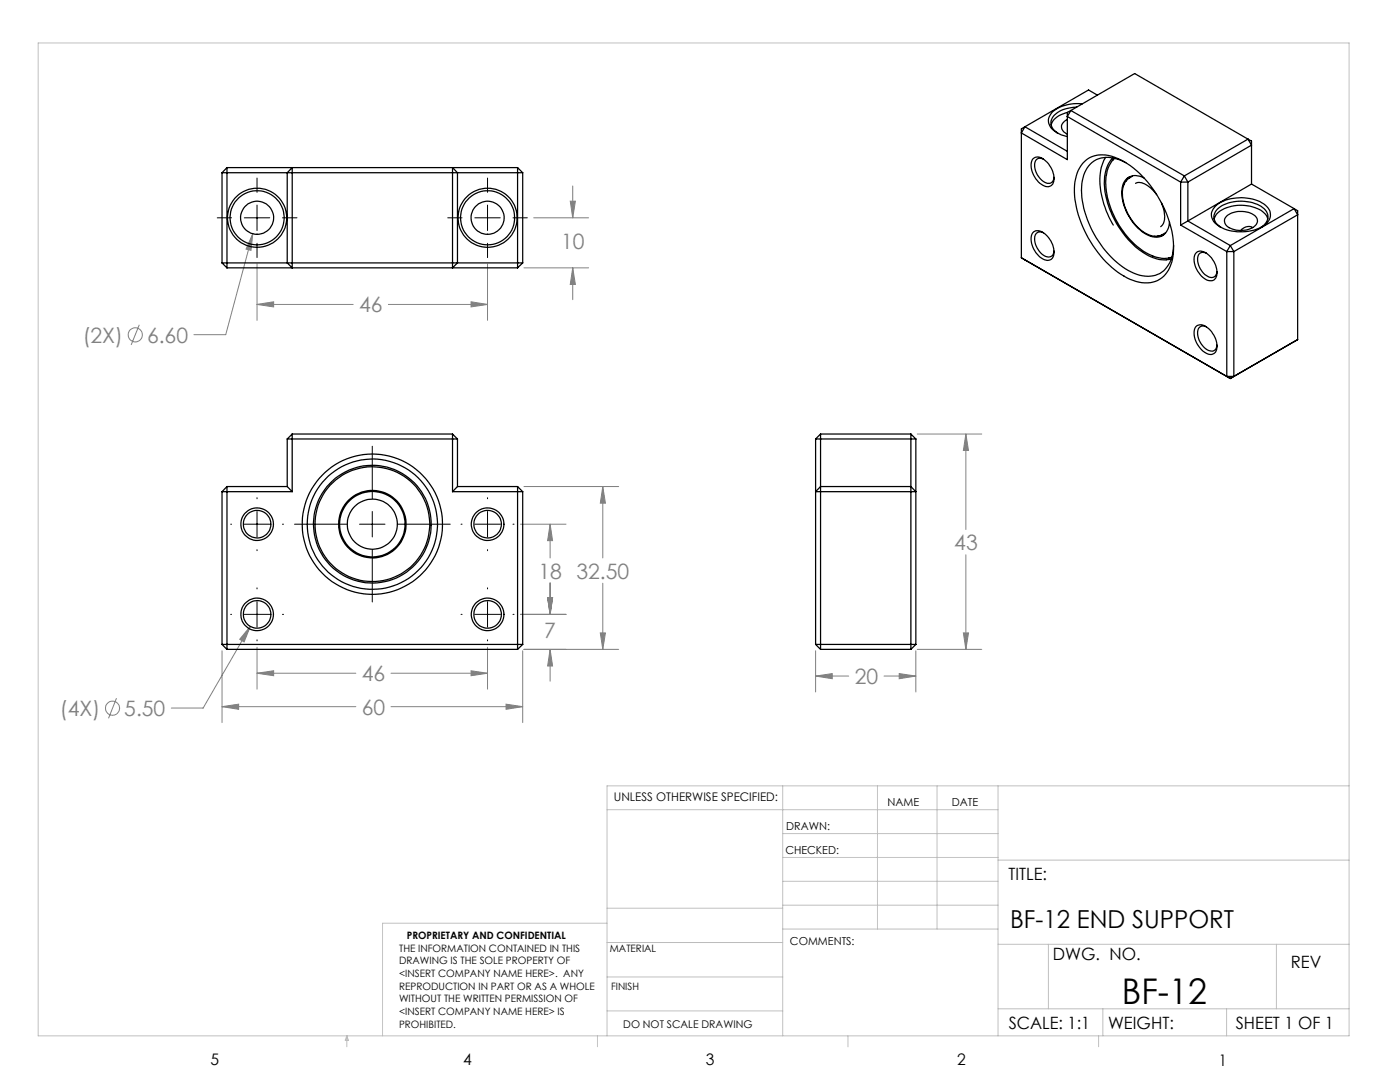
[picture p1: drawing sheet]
<svg xmlns="http://www.w3.org/2000/svg" width="279mm" height="216mm" viewBox="0 0 279 216" stroke-linecap="round" stroke-linejoin="round" font-family="sans-serif">
<g fill="none" stroke="#808080" stroke-width=".2">
<path d="M114.3 37.1v6.4M50.4 46.6l-5.4 20.2h-6.3M50.4 46.6l-.3 3.4-1-.3zM51.3 52.7v11.2M97.3 52.7v11.2M104.6 53.4h12.9M106.5 43.5h11M113.8 40.1h1l-.5 3.4zM114.3 53.4v6.4M114.3 53.4l.5 3.4h-1zM27.8 64.8l-1.6 4M51.3 60.7h19.2"/>
<path d="M51.3 60.7l3.3-.5v1zM77.5 60.7h19.8M94 60.2l3.3 .5-3.3 .5zM104.6 97.1h18.9M120.3 97.1v14.2M120.3 97.1l.5 3.3h-1zM183.1 86.6h12.8M192.8 86.6v19.1M192.8 86.6l.5 3.3h-1zM103.9 104.6h9.1M109.3 119.3h1l-.5 3.3zM109.8 104.6v6.7"/>
<path d="M109.8 116.2v6.4M109.8 104.6l.5 3.3h-1zM120.3 116.4v13.2M192.8 110.7v18.9M23.2 139.3l-1.5 4M44.3 129.9v14.3M50 125l-9.5 16.3h-6.3M50 125l-1.3 3.1-.9-.5zM51.3 129.2v8.3M51.3 134.3h19.7M51.3 134.3l3.3-.5v1zM78 134.3h19.3"/>
<path d="M94 133.8l3.3 .5-3.3 .5zM97.3 129.2v8.3M103.9 122.6h9.1M104.3 129.9v14.3M104.6 129.6h18.9M109.8 129.6v6.3M109.8 129.6l.5 3.3h-1zM119.8 126.3h1l-.5 3.3zM162.8 129.9v8.2M162.8 134.9h6.6M162.8 134.9l3.3-.5v1zM176.4 134.9h6.4"/>
<path d="M179.5 134.4l3.3 .5-3.3 .5zM182.8 129.9v8.2M183.1 129.6h12.8M192.3 126.3h1l-.5 3.3zM44.3 141h26.7M44.3 141l3.3-.5v1zM78 141h26.3M101 140.5l3.3 .5-3.3 .5z"/>
<circle cx="27" cy="66.8" r="1.4"/>
<circle cx="22.5" cy="141.3" r="1.42"/>
</g>
<g fill="none" stroke="#000" stroke-width=".2">
<path d="M51.3 35.5v2.9M97.3 35.5v2.9M43.4 43.5h2.8M48.8 43.5h5M51.3 40.9v5.1M51.3 48.5v2.9M56.4 43.5h2.9M89.4 43.5h2.8M94.8 43.5h5M97.3 40.9v5.1M97.3 48.5v2.9M102.4 43.5h2.8"/>
<path d="M51.3 99.3v.2M74.3 89v10.5M97.3 99.3v.2M46 104.6h.2M48.8 104.6h5M51.3 102.1v5M51.3 109.7v.2M51.3 117.3v.2M56.4 104.6h.2M58.8 104.6h10.4M71.8 104.6h5M74.3 102.1v5"/>
<path d="M74.3 109.7v10.4M79.4 104.6h10.5M92 104.6h.2M94.8 104.6h5M97.3 102.1v5M97.3 109.7v.2M97.3 117.3v.2M102.4 104.6h.2M46 122.6h.2M48.8 122.6h5M51.3 120.1v5M51.3 127.7v.2"/>
<path d="M56.4 122.6h.2M92 122.6h.2M94.8 122.6h5M97.3 120.1v5M97.3 127.7v.2M102.4 122.6h.2"/>
</g>
<g fill="none" stroke="#c0c0c0" stroke-width=".2">
<path d="M7.6 8.6h261.6v198.1h-261.6zM156.2 156.8v49.9M175.1 156.8v28.6M187 156.8v28.6M199.2 156.8v49.9M269.2 156.8h-148.1v49.9M121.1 161.6h78.1M156.2 171.1h43M156.2 166.3h43M156.2 175.9h43M199.2 171.6h70M121.1 194.9h35.1"/>
<path d="M121.1 188.1h35.1M121.1 181.2h35.1M121.1 184.2h-44.8v22.5M156.2 185.4h43M156.2 180.6h43M199.2 188.4h70M209.2 188.4v12.9M254.7 188.4v12.9M69.2 206.7v2.2M69.2 206.7l.3 .9h-.6zM119.2 206.7v2.2M121.1 201.7h35.1"/>
<path d="M169.2 206.7v2.2M199.2 201.3h70M219.3 206.7v2.2M220.1 201.3v5.4M244.8 201.3v5.4"/>
</g>
<path d="M109.8 129.6l.5 3.3h-1zM109.3 119.3h1l-.5 3.3zM109.3 119.3h1l-.5 3.3zM109.8 104.6l.5 3.3h-1zM120.3 97.1l.5 3.3h-1zM119.8 126.3h1l-.5 3.3zM51.3 134.3l3.3-.5v1zM94 133.8l3.3 .5-3.3 .5zM101 140.5l3.3 .5-3.3 .5zM44.3 141l3.3-.5v1zM50 125l-2.2 2.6 .9 .5zM51.3 60.7l3.3-.5v1zM94 60.2l3.3 .5-3.3 .5zM114.3 53.4l.5 3.4h-1zM113.8 40.1h1l-.5 3.4zM50.4 46.6l-1.3 3.1 1 .3zM192.8 86.6l.5 3.3h-1zM192.3 126.3h1l-.5 3.3zM179.5 134.4l3.3 .5-3.3 .5zM162.8 134.9l3.3-.5v1z" fill="#808080"/>
<g fill="none" stroke="#000" stroke-width=".25">
<path d="M219 19l-1.8-1-12.7 7.3M44.3 34.5v18M44.3 34.5h60M45.3 33.4v20M45.3 33.4h58M45.3 33.4l-1 1.1M58.3 33.4v20l-1-.9v-18zM90.3 33.4l1 1.1v18l-1 .9zM103.3 33.4v20M103.3 33.4l1 1.1M104.3 34.5v18M204.5 25.3l-.7 .4v25.7"/>
<path d="M204.5 25.3l8.5 4.9M206.1 31.7a1.75 1.75 0 0 1 2.6 .4 4.3 4.3 0 0 1 1.4 4.7 1.68 1.68 0 0 1-2.6-.2 4.4 4.4 0 0 1-1.5-4.7zM208.2 31.7a1.18 1.18 0 0 0-1.3 .1 1.18 1.18 0 0 0-.4 1.3 3.8 3.8 0 0 0 2.8 3.5 1.09 1.09 0 0 0 1.1-1.2M213 23.8a1.46 1.46 0 0 0-.7 2.5l.7 .5M213 22.4a4.2 4.2 0 0 0-3.2 2.5M213.7 22l-.7 .4v9.5l-9.2-5.4 .7-1.2M213.7 22l-.7 1.2 22.6 13.1M213.7 22l22.7 13.1M213.7 22l12.7-7.3 22.7 13.1M214.9 21.4a5.9 5.9 0 0 0-4.9 2.1 2.23 2.23 0 0 0 1.1 3.1M216 20.7a7.8 7.8 0 0 0-6.2 1.9 2.34 2.34 0 0 0 .8 3.6l1.2 .7 1.2 .4M216.1 32.6a5.7 5.7 0 0 1 7-1 20.6 20.6 0 0 1 10.3 12.9 12.5 12.5 0 0 1-.2 9.4 5.4 5.4 0 0 1-7.1 2.1 19.1 19.1 0 0 1-9.7-10 17.1 17.1 0 0 1-1.7-10.3l.5-1.7z"/>
<path d="M220.6 31.4a10.9 10.9 0 0 0-.5 8.7l.7 2 1.4 2.8M220.8 34.9a16.1 16.1 0 0 0 3.4 11.3 13.9 13.9 0 0 0 5.8 4.9M222.1 32l-.9 1.5-.4 1.5M222.1 31.5l-.3 .4a7.2 7.2 0 0 0-1.3 5.6 18.3 18.3 0 0 0 8.7 13.5 6.4 6.4 0 0 0 4.6 .7M222.5 31.6l-.5 .4M224.3 36.9a7.4 7.4 0 0 0 1.2 6.5 7.3 7.3 0 0 0 4.9 3.7l1.1-.1 1-.5M224.7 32.5a6.5 6.5 0 0 0-6.3-.4 6.9 6.9 0 0 0-2.5 6.5 20.1 20.1 0 0 0 9.8 15.7 5.5 5.5 0 0 0 6.9-.6 6.8 6.8 0 0 0 1.6-4.7M225.5 35.3l-.8 .9M226 35.2l-1.1 .7-.6 .9M226.6 36.6a2.71 2.71 0 0 1 3 .9l1.2 1.3M228.3 35.5a2.78 2.78 0 0 0-3-.2 2.78 2.78 0 0 0-1.4 2.7 10.3 10.3 0 0 0 5.3 9 2.77 2.77 0 0 0 2.9 0 2.77 2.77 0 0 0 1.3-2.7M235.6 36.3v8.6"/>
<path d="M235.6 36.3h1.5M236.4 35.1l-.8 1.2M236.4 35.1l.7 1.2M237.1 36.3v7.8M249.1 27.8l-12.7 7.3M249.1 27.8l.7 1.2-12.7 7.3M249.1 27.8l.7 .4v8.5M249.8 36.7l-12.7 7.4M249.8 36.7l8.5 4.9M44.3 52.5h60M44.3 52.5l1 .9M45.3 53.4h58"/>
<path d="M104.3 52.5l-1 .9M203.8 51.4l41 23.7M203.8 51.4l41.7 24.1M206.3 46.2a2.15 2.15 0 0 1 2.7 .9 4.2 4.2 0 0 1 1.1 4.3 1.5 1.5 0 0 1-2.2 .1 4.5 4.5 0 0 1-1.9-4.9zM208.2 46.5a1.18 1.18 0 0 0-1.3 0 1.18 1.18 0 0 0-.4 1.3 3.8 3.8 0 0 0 2.8 3.5 1.09 1.09 0 0 0 1.1-1.2M230.1 51.1a5.4 5.4 0 0 0 3.2 .4M231.8 40.5a5 5 0 0 1 .2 4.4l-.4 .3M232.2 46.9l-1.2 .2M233.9 51.3l-.6 .2M235.6 44.9l9.2 5.3M237.1 44.1l-1.5 .8M237.1 44.1l8.4 4.9"/>
<path d="M238.7 50.5a1.78 1.78 0 0 1 2.5 .4 4.3 4.3 0 0 1 1.4 4.6 1.68 1.68 0 0 1-2.5-.1 4.4 4.4 0 0 1-1.6-4.7zM240.8 50.5a1.18 1.18 0 0 0-1.4 .1 1.18 1.18 0 0 0-.4 1.3 3.8 3.8 0 0 0 2.8 3.5 1.14 1.14 0 0 0 1.1-1.2M242.3 43.7a4.1 4.1 0 0 1 3.4-2.5 7.4 7.4 0 0 1 6.9 1.6l.4 .9M242.6 41.1a8.7 8.7 0 0 1 9.2-.6 2.51 2.51 0 0 1 1.7 2.2 2.51 2.51 0 0 1-1.5 2.5 8.7 8.7 0 0 1-9.5-.7 2.24 2.24 0 0 1 .1-3.4zM243.7 45.4a2.26 2.26 0 0 1-1.4-2.1 2.26 2.26 0 0 1 1.3-2.1 8 8 0 0 1 8.7 .5 2.2 2.2 0 0 1-.7 3.7M244.8 43.2a4.6 4.6 0 0 1 6 .3 1.57 1.57 0 0 1-1.2 2.1 4.6 4.6 0 0 1-5-.8l-.2-.9zM244.8 50.2v24.9M244.8 50.2h1.4M245.5 49l.7 1.2M245.5 49l-.7 1.2M246.2 50.2v24.9M250 45.4a1.91 1.91 0 0 0-2.4 .6"/>
<path d="M258.3 41.6l.7 1.3-12.8 7.3M258.3 41.6l-12.8 7.4M258.3 41.6l.7 .5v25.7M238.7 65.2a1.78 1.78 0 0 1 2.5 .4 4.3 4.3 0 0 1 1.4 4.6 1.68 1.68 0 0 1-2.5-.1 4.4 4.4 0 0 1-1.6-4.7zM240.8 65.2a1.18 1.18 0 0 0-1.4 .1 1.18 1.18 0 0 0-.4 1.3 3.8 3.8 0 0 0 2.8 3.5 1.09 1.09 0 0 0 1.1-1.2M244.8 75.1h1.4M244.8 75.1l.7 .4M246.2 75.1l-.7 .4M259 67.8l-12.8 7.3M259 67.8l-13.5 7.7M44.3 98.1h14M44.3 98.1v30.5"/>
<path d="M45.3 97.1v32.5M45.3 97.1h12M45.3 97.1l-1 1M57.3 87.6h34M57.3 87.6v9.5M57.3 97.1l1 1M58.3 86.6v11.5M58.3 86.6h32M58.3 86.6l-1 1M90.3 98.1h14M90.3 86.6v11.5M90.3 86.6l1 1"/>
<path d="M91.3 87.6v9.5M91.3 97.1l-1 1M91.3 97.1h12M103.3 97.1v32.5M103.3 97.1l1 1M104.3 98.1v30.5M162.8 87.6h20M162.8 87.6v41M163.8 97.1h18l1 1h-20zM163.8 86.6h18M163.8 86.6v43M163.8 86.6l-1 1"/>
<path d="M181.8 86.6v43M181.8 86.6l1 1M182.8 87.6v41M44.3 128.6h60M44.3 128.6l1 1M45.3 129.6h58M104.3 128.6l-1 1M162.8 128.6h20M162.8 128.6l1 1M163.8 129.6h18M182.8 128.6l-1 1"/>
<circle cx="51.3" cy="43.5" r="5.4"/>
<circle cx="51.3" cy="43.5" r="5.9"/>
<circle cx="51.3" cy="43.5" r="3.3"/>
<circle cx="97.3" cy="43.4" r="3.3"/>
<circle cx="97.3" cy="43.5" r="5.4"/>
<circle cx="97.3" cy="43.5" r="5.9"/>
<circle cx="51.3" cy="104.6" r="2.74"/>
<circle cx="51.3" cy="104.6" r="3.3"/>
<circle cx="74.3" cy="104.6" r="5"/>
<circle cx="74.3" cy="104.6" r="11.7"/>
<circle cx="74.3" cy="104.6" r="6.5"/>
<circle cx="74.3" cy="104.6" r="14"/>
<circle cx="74.3" cy="104.6" r="13"/>
<circle cx="74.3" cy="104.6" r="11.5"/>
<circle cx="74.3" cy="104.6" r="6.7"/>
<circle cx="97.3" cy="104.6" r="2.75"/>
<circle cx="97.3" cy="104.6" r="3.3"/>
<circle cx="51.3" cy="122.6" r="2.74"/>
<circle cx="51.3" cy="122.6" r="3.3"/>
<circle cx="97.3" cy="122.6" r="2.75"/>
<circle cx="97.3" cy="122.6" r="3.3"/>
</g>
<text font-size="7.1" x="223.9" y="200.4">BF-12</text>
<text font-size="4.9" x="201.6" y="185.2">BF-12 END SUPPORT</text>
<g font-size="4.2" fill="#808080">
<text x="112" y="49.7">10</text>
<text x="71.7" y="62.3">46</text>
<text x="16.5" y="68.3">(2X)</text>
<text x="29.3" y="68.3">6.60</text>
<text x="190.4" y="109.8">43</text>
<text x="107.5" y="115.5">18 32.50</text>
<text x="108.6" y="127.3">7</text>
<text x="72.2" y="135.9">46</text>
<text x="170.6" y="136.5">20</text>
<text x="12" y="142.8">(4X)</text>
<text x="24.8" y="142.8">5.50</text>
<text x="72.2" y="142.6">60</text>
</g>
<g font-size="3.4">
<text x="201.3" y="175.7">TITLE:</text>
<text x="210.1" y="191.5">DWG. NO.</text>
<text x="257.6" y="193.1">REV</text>
<text x="201.3" y="205.4">SCALE: 1:1</text>
<text x="221.1" y="205.4">WEIGHT:</text>
<text x="246.6" y="205.4">SHEET 1 OF 1</text>
</g>
<g font-size="3.2">
<text x="42" y="212.5">5</text>
<text x="92.4" y="212.4">4</text>
<text x="140.9" y="212.5">3</text>
<text x="191" y="212.5">2</text>
<text x="243.2" y="212.8">1</text>
</g>
<text font-size="2.4" x="122.5" y="159.9">UNLESS OTHERWISE SPECIFIED:</text>
<g font-size="2.2">
<text x="177.1" y="160.9">NAME</text>
<text x="190" y="160.9">DATE</text>
<text x="156.9" y="165.7">DRAWN:</text>
<text x="156.7" y="170.4">CHECKED:</text>
<text x="157.6" y="188.6">COMMENTS:</text>
</g>
<text font-size="2.1" x="124.4" y="205.1">DO NOT SCALE DRAWING</text>
<g font-size="2">
<text x="79.7" y="189.9">THE INFORMATION CONTAINED IN THIS</text>
<text x="81.2" y="187.4">PROPRIETARY AND CONFIDENTIAL</text>
<text x="121.7" y="189.9">MATERIAL</text>
<text x="79.7" y="192.4">DRAWING IS THE SOLE PROPERTY OF</text>
<text x="79.7" y="195">&lt;INSERT COMPANY NAME HERE&gt;. ANY</text>
<text x="79.7" y="197.5">REPRODUCTION IN PART OR AS A WHOLE</text>
<text x="122" y="197.5">FINISH</text>
<text x="79.7" y="200">WITHOUT THE WRITTEN PERMISSION OF</text>
<text x="79.7" y="202.5">&lt;INSERT COMPANY NAME HERE&gt; IS</text>
<text x="79.7" y="205.1">PROHIBITED.</text>
</g>
</svg>
